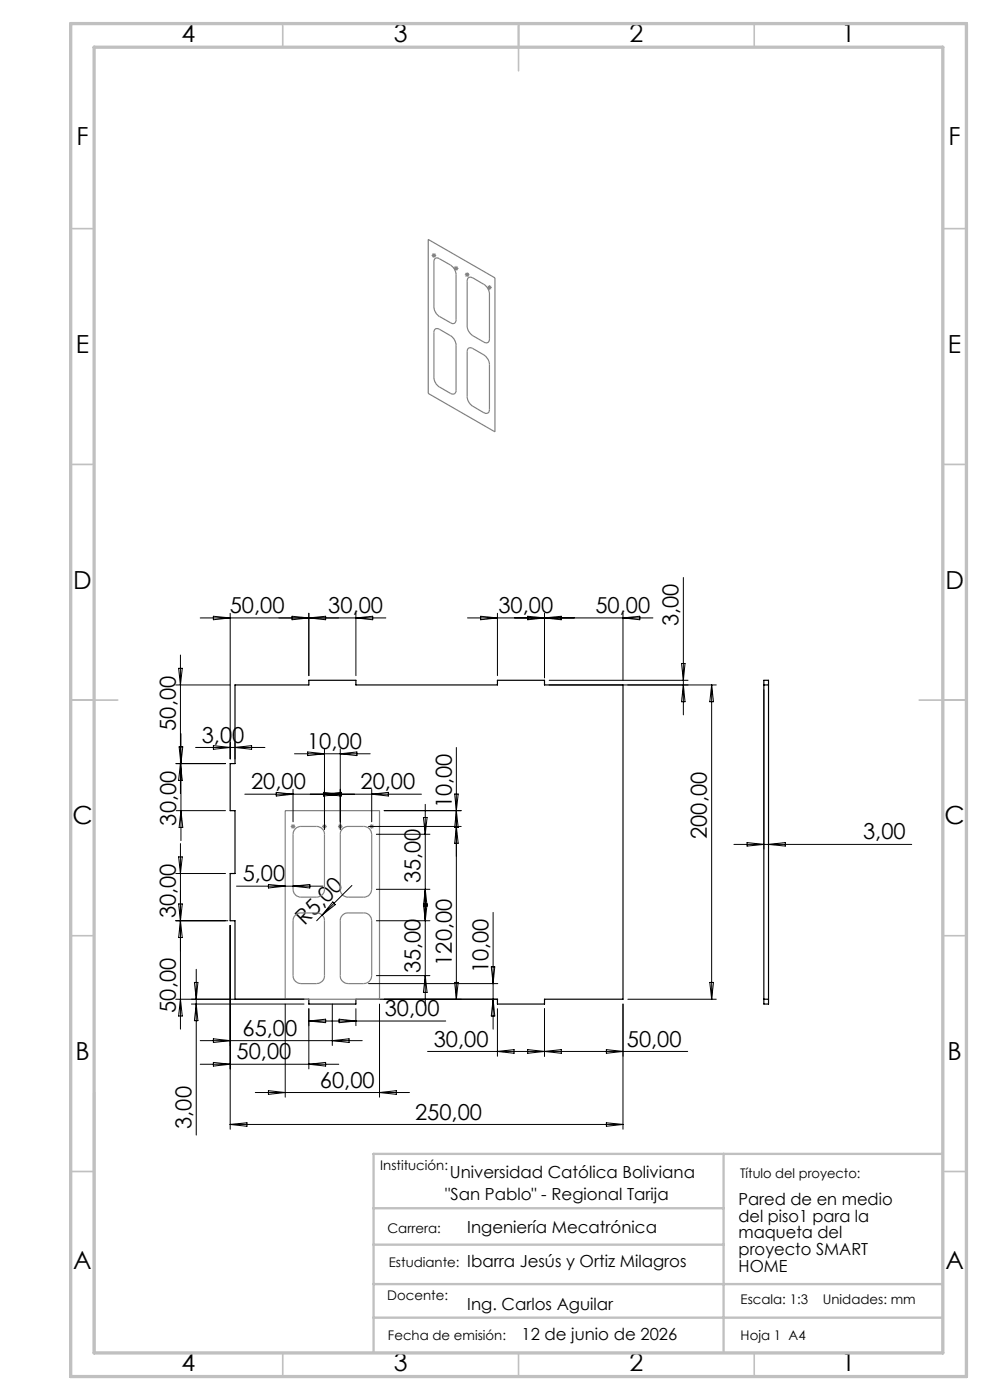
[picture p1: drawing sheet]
<svg xmlns="http://www.w3.org/2000/svg" width="210mm" height="297mm" viewBox="0 0 210 297" stroke-linecap="round" stroke-linejoin="round" font-family="sans-serif">
<path d="M49.8 145.3h15.7v-1h10v1h30v-1h10v1h16.7v66.7h-16.7v1h-10v-1h-30v1h-10v-1h-15.7v-16.7h-1v-10h1v-13.3h-1v-10h1zM162 145.3h1M162 144.3h1v68.7h-1zM162 212h1" fill="none" stroke="#000" stroke-width=".25"/>
<g fill="none" stroke="#808080" stroke-width=".21">
<path d="M91.5 54.2h1M91.7 53.8l.7 .7M92 53.7v1M92.4 53.8l-.7 .7M96.2 56.9h1.1M96.4 56.6l.7 .7M96.7 56.4v1M97.1 56.6l-.7 .7M98.6 58.3h1M98.7 57.9l.7 .7M99.1 57.8v1M99.4 57.9l-.7 .7"/>
<path d="M103.3 61h1M103.5 60.6l.7 .7M103.8 60.5v1M104.2 60.6l-.7 .7M61.7 175.3h1M61.8 175l.7 .7M62.2 174.8v1M62.5 175l-.7 .7M68.3 175.3h1M68.5 175l.7 .7M68.8 174.8v1M69.2 175l-.7 .7"/>
<path d="M71.7 175.3h1M71.8 175l.7 .7M72.2 174.8v1M72.5 175l-.7 .7M78.3 175.3h1M78.5 175l.7 .7M78.8 174.8v1M79.2 175l-.7 .7"/>
</g>
<path d="M90.8 50.8l14.2 8.1v32.7l-14.2-8.1zM92.2 54.9a.68 .68 0 0 1 1 0l2.8 1.6 .4 .6 .3 .9v10.1a.69 .69 0 0 1-1.1 .4l-2.5-1.4-.5-.5-.5-.8-.1-10.4zM99.3 59a.78 .78 0 0 1 1-.1l2.6 1.6 .8 1.2 .1 10.2a.72 .72 0 0 1-.3 .8 .72 .72 0 0 1-.9-.1l-2.6-1.6-.6-.7-.2-.6-.1-10.2zM92.2 69.9l.3-.2 .6 .1 2.6 1.5 .6 .6 .3 .7 .1 10.6a.68 .68 0 0 1-1.1 .3l-2.5-1.5-.6-.6-.4-.7-.1-10.3zM99.3 74a.74 .74 0 0 1 1-.1l2.6 1.6 .8 1.2 .1 10.2a.74 .74 0 0 1-.3 .7 .74 .74 0 0 1-.9 0l-2.6-1.6-.8-1.2-.1-10.3zM60.5 172h20v40h-20zM62.7 175.8l.9-.5h3.7a1.71 1.71 0 0 1 1.5 1.7v11.7a1.69 1.69 0 0 1-1.6 1.6h-3.6a1.71 1.71 0 0 1-1.4-1.6v-11.7l.1-.6zM72.8 175.7l.9-.4h3.5a1.69 1.69 0 0 1 1.6 1.7v12a1.59 1.59 0 0 1-1.6 1.3h-3.4a1.69 1.69 0 0 1-1.6-1.6v-11.7a1.63 1.63 0 0 1 .6-1.3zM62.7 194.1l.9-.4h3.6a1.63 1.63 0 0 1 1.6 1.6v11.7a1.69 1.69 0 0 1-1.6 1.7l-3.9-.1a1.73 1.73 0 0 1-1.1-1.6v-11.7l.1-.7zM72.5 194.3a1.51 1.51 0 0 1 1.3-.6h3.4a1.63 1.63 0 0 1 1.6 1.6v11.7a1.69 1.69 0 0 1-1.6 1.7h-3.4a1.69 1.69 0 0 1-1.6-1.7v-11.9z" fill="none" stroke="#808080" stroke-width=".25"/>
<g fill="none" stroke="#c0c0c0" stroke-width=".35">
<path d="M60 5v5M110 5v10M160 5v5M15 48.5h5M200 48.5h5M15 98.5h5M200 98.5h5M15 148.5h10M195 148.5h10M15 198.5h5M200 198.5h5M15 248.5h5"/>
<path d="M200 248.5h5M60 287v5M110 287v5M160 287v5"/>
</g>
<path d="M20 231.8v55.2M79.2 256.3h74.3M153.5 244.8v42.2M200 244.8h-120.8v42.2M79.2 264.1h74.3M79.2 272.4h120.8M79.2 279.5h120.8" fill="none" stroke="#c0c0c0" stroke-width=".5"/>
<path d="M15 5h190v287h-190zM20 10h180v277h-180z" fill="none" stroke="#c0c0c0" stroke-width=".7"/>
<g fill="none" stroke="#000" stroke-width=".21">
<path d="M38.3 139v29.3M42.5 131.1h39.3M45.3 130.7l3.5 .4-3.5 .4zM48.8 130.1v30.9M61.9 130.7l3.6 .4-3.6 .4zM65.5 130.1v13.2M65.5 131.1l3.6-.4v.8zM75.5 130.1v13.2M75.5 131.1l3.6-.4v.8zM99.2 131.1h39.3M102 130.7l3.5 .4-3.5 .4zM105.5 130.1v13.2"/>
<path d="M111.9 130.7l3.6 .4-3.6 .4zM115.5 130.1v13.7M115.5 131.1l3.6-.4v.8zM132.2 130.1v14.2M132.2 131.1l3.5-.4v.8zM145 122.5v29.2M37.3 145.3h11.5M37.9 141.8h.8l-.4 3.5zM38 158.4h.8l-.4 3.6zM38.4 155.6v22.7M41.5 158.6h14.7M45.3 158.2l3.5 .4-3.5 .4z"/>
<path d="M49.8 157.5v3.5M49.8 158.6l3.6-.4v.8zM62.5 159.9h16M65.3 159.5l3.5 .4-3.5 .4zM68.8 158.9v17.1M72.2 158.9v17.1M72.2 159.9l3.5-.4v.8zM96.8 158.6v53.4M116.5 145.3h35.4M116.5 144.3h29.4M144.6 140.8h.7l-.3 3.5zM145 145.3l.3 3.6h-.7z"/>
<path d="M151 145.3v66.7M151 145.3l.3 3.6h-.7zM162 146.3v33.8M163 146.3v33.8M37.3 162h10.5M37.4 172h10.4M38.3 179v39.3M38.3 162l.4 3.6h-.8zM38.4 172l.4 3.5h-.8zM51.9 168.5h37.5M58.6 168.1l3.6 .4-3.6 .4zM62.2 167.5v6.8"/>
<path d="M68.6 168.1l3.6 .4-3.6 .4zM68.8 168.5l3.6-.4v.8zM78.2 175.3h19.6M78.8 167.5v6.8M78.8 168.5l3.6-.4v.8zM79.8 177h11.4M81.5 172h16.3M89.8 173.4h.8l-.4 3.6zM90.2 170.6v42.7M96.4 168.4h.8l-.4 3.6zM96.8 175.3l.4 3.6h-.8zM96.8 172l.4 3.5h-.8z"/>
<path d="M155.7 179.1h37.7M158.5 178.7l3.5 .4-3.5 .4zM163 179.1l3.6-.4v.8zM37.3 185.3h10.5M37.3 195.3h11M37.9 181.8h.8l-.4 3.5zM37.9 191.8l.8 7.1h-.8l.8-7.1zM48.8 196.3v43.3M50.2 188h18.3M56.9 187.6l3.6 .4-3.6 .4zM62.2 188l3.5-.4v.8zM68.3 194.1l-1.1 1.2"/>
<path d="M70.6 191.3l.5 .6-2.8 2.2zM74.6 187.9l-6.3 6.2M79.8 195.3h11.4M79.8 188.7h11.4M89.8 191.8h.8l-.4 3.5zM90.2 188.7l.4 3.5h-.8zM104.6 193.6v24.7M37.3 212h27.2M38.3 212l.4 3.5h-.8zM40.6 213h23.9M41.2 208.4h.8l-.4 3.6zM41.6 205.6v35.2"/>
<path d="M41.6 213l.4 3.5h-.8zM60.5 213v19.8M65.5 214v12.8M65.5 216.6l3.6-.4v.8zM65.5 216.6h29M70.5 213v8.8M71.9 216.2l3.6 .4-3.6 .4zM75.5 214v3.6M78.2 208.7h27.4M79.8 207h11.4M80.5 213v19.8M81.5 212h24.1"/>
<path d="M90.2 207l.4 3.5h-.8zM96.4 208.4h.8l-.4 3.6zM104.2 205.1h.8l-.4 3.6zM104.6 212l.4 3.5h-.8zM105.5 214v10.1M115.5 214v10.1M132.2 213v26.6M133.2 212h18.7M150.6 208.4h.7l-.3 3.6zM42.5 220.8h34.3M42.5 225.8h29.4M45.3 220.4l3.5 .4-3.5 .4z"/>
<path d="M45.3 225.4l3.5 .4-3.5 .4zM48.8 238.5h83.4M48.8 238.5l3.6-.3v.7zM54.2 231.8h32.7M56.9 231.4l3.6 .4-3.6 .4zM65.5 225.8l3.6-.4v.8zM70.5 220.8l3.5-.4v.8zM80.5 231.8l3.6-.4v.8zM90.7 223.1h55.2M105.5 223.1l3.5-.4v.7zM111.9 222.7v.7l7.2-.7v.7zM128.6 222.7l3.6 .4-3.6 .3z"/>
<path d="M128.6 238.2l3.6 .3-3.6 .4z"/>
</g>
<g font-size="5.3">
<text x="38.5" y="8.9">4</text>
<text x="83.5" y="8.9">3</text>
<text x="133.5" y="8.9">2</text>
<text x="178.5" y="8.9">1</text>
<text x="16.2" y="30.7">F</text>
<text x="201.2" y="30.7">F</text>
<text x="16.1" y="74.9">E</text>
<text x="201.1" y="74.9">E</text>
<text x="15.5" y="124.9">D</text>
<text x="200.5" y="124.9">D</text>
<text x="15.4" y="174.9">C</text>
<text x="200.4" y="174.9">C</text>
<text x="16" y="224.9">B</text>
<text x="201" y="224.9">B</text>
<text x="15.5" y="269.2">A</text>
<text x="200.5" y="269.2">A</text>
<text x="38.5" y="290.9">4</text>
<text x="83.5" y="290.9">3</text>
<text x="133.5" y="290.9">2</text>
<text x="178.5" y="290.9">1</text>
</g>
<g font-size="4.7">
<text x="48.7" y="130.1">50,00</text>
<text x="69.6" y="130.1">30,00</text>
<text x="105.7" y="130.1">30,00</text>
<text x="126.3" y="130.1">50,00</text>
<text x="143.9" y="132.8" transform="rotate(-90 143.9 132.8)">3,00</text>
<text x="37.3" y="155" transform="rotate(-90 37.3 155)">50,00</text>
<text x="42.8" y="157.5">3,00</text>
<text x="65.1" y="158.9">10,00</text>
<text x="53.3" y="167.4">20,00</text>
<text x="76.5" y="167.4">20,00</text>
<text x="95.8" y="171.5" transform="rotate(-90 95.8 171.5)">10,00</text>
<text x="37.4" y="175.1" transform="rotate(-90 37.4 175.1)">30,00</text>
<text x="149.9" y="178" transform="rotate(-90 149.9 178)">200,00</text>
<text x="183.1" y="178.1">3,00</text>
<text x="51.5" y="187">5,00</text>
<text x="89.2" y="187.4" transform="rotate(-90 89.2 187.4)">35,00</text>
<text x="37.3" y="194.8" transform="rotate(-90 37.3 194.8)">30,00</text>
<text x="64.6" y="196.4" transform="rotate(-45 64.6 196.4)">R5,00</text>
<text x="89.2" y="206.5" transform="rotate(-90 89.2 206.5)">35,00</text>
<text x="95.8" y="204.9" transform="rotate(-90 95.8 204.9)">120,00</text>
<text x="103.6" y="206.5" transform="rotate(-90 103.6 206.5)">10,00</text>
<text x="37.3" y="214.9" transform="rotate(-90 37.3 214.9)">50,00</text>
<text x="81.6" y="215.6">30,00</text>
<text x="51.4" y="219.7">65,00</text>
<text x="50.2" y="224.7">50,00</text>
<text x="92" y="222">30,00</text>
<text x="133" y="222">50,00</text>
<text x="67.9" y="230.7">60,00</text>
<text x="40.6" y="239.5" transform="rotate(-90 40.6 239.5)">3,00</text>
<text x="88" y="237.5">250,00</text>
</g>
<g font-size="3.5">
<text x="95.4" y="249.9">Universidad Católica Boliviana</text>
<text x="94.5" y="254.5">&quot;San Pablo&quot; - Regional Tarija</text>
<text x="156.7" y="255.6">Pared de en medio</text>
<text x="99.1" y="261.6">Ingeniería Mecatrónica</text>
<text x="156.7" y="259.2">del piso1 para la</text>
<text x="156.7" y="262.7">maqueta del</text>
<text x="99.1" y="268.7">Ibarra Jesús y Ortiz Milagros</text>
<text x="156.7" y="266.2">proyecto SMART</text>
<text x="156.7" y="269.7">HOME</text>
<text x="99.1" y="278">Ing. Carlos Aguilar</text>
<text x="110.6" y="284.2">12 de junio de 2026</text>
</g>
<g font-size="2.8">
<text x="80.7" y="248.2">Institución:</text>
<text x="157" y="249.9">Título del proyecto:</text>
<text x="82.2" y="261.6">Carrera:</text>
<text x="82.5" y="268.7">Estudiante:</text>
<text x="82.1" y="275.8">Docente:</text>
<text x="157.1" y="276.7">Escala: 1:3</text>
<text x="174.5" y="276.7">Unidades: mm</text>
<text x="82.3" y="284.2">Fecha de emisión:</text>
<text x="157.1" y="284.2">Hoja 1 A4</text>
</g>
</svg>
